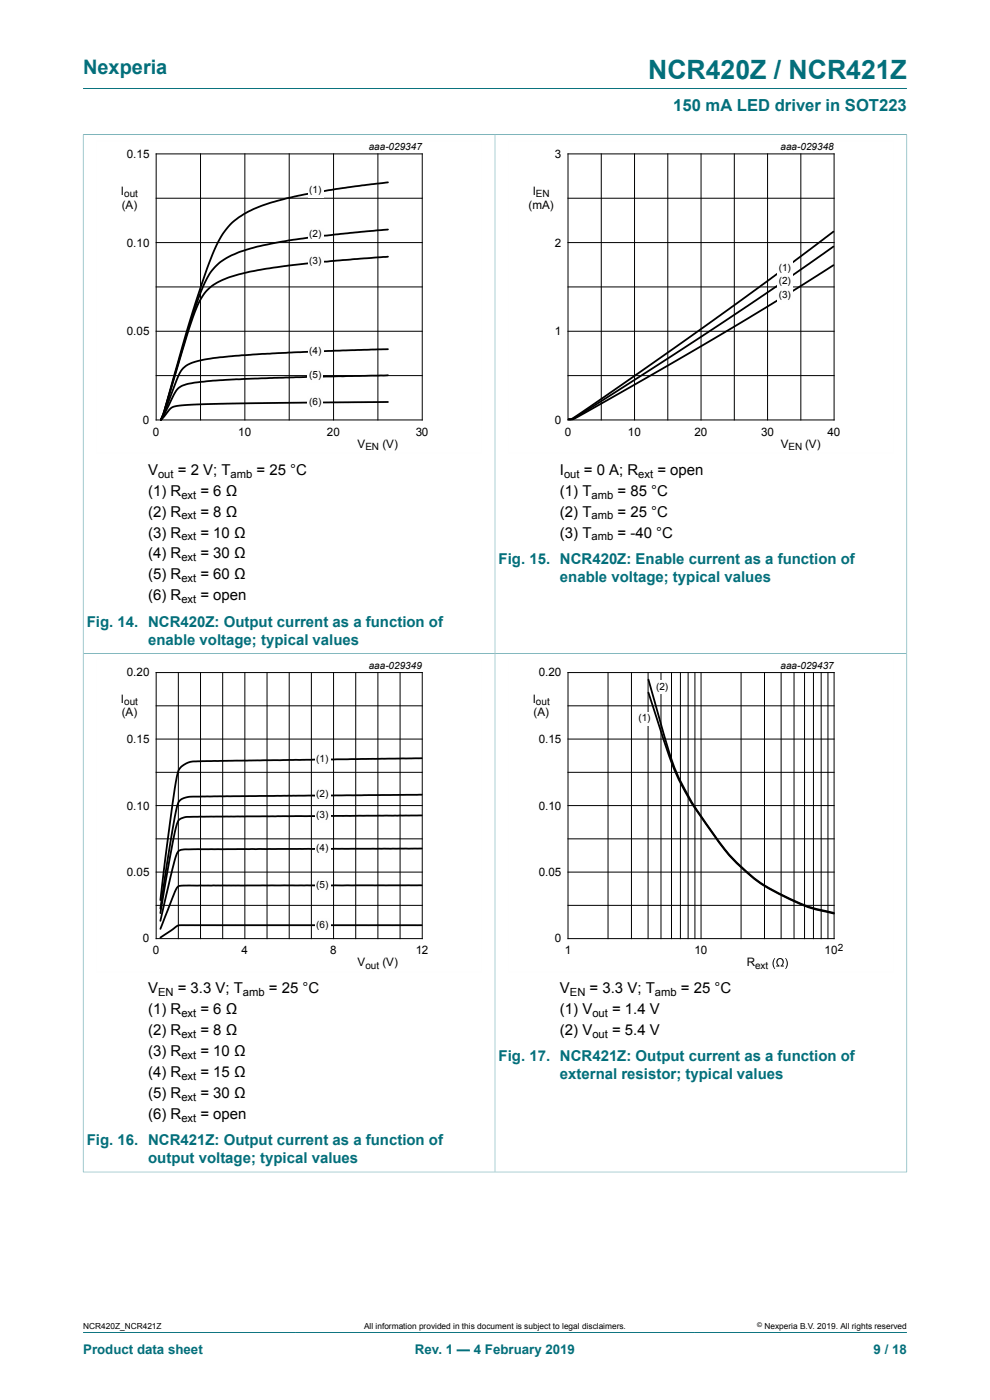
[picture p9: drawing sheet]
<svg xmlns="http://www.w3.org/2000/svg" width="210mm" height="297mm" viewBox="0 0 210 297" stroke-linecap="round" stroke-linejoin="round" font-family="sans-serif">
<path d="M17.6 18.8h174.8M17.6 28.5v110.1h87.4v-110h-87.4" fill="none" stroke="#036f7b" stroke-width=".21"/>
<path d="M33.1 32.6h56.5v56.5h-56.5zM42.5 32.6v56.5M51.9 32.6v56.5M61.3 32.6v56.5M70.8 32.6v56.5M80.2 32.6v56.5M33.1 42.1h56.5M33.1 51.5h56.5M33.1 60.9h56.5M33.1 70.3h56.5M33.1 79.7h56.5" fill="none" stroke="#000" stroke-width=".21"/>
<path d="M102.3 29.8h-81.9v66.3h81.9" fill="none" stroke="#fefefe" stroke-width=".21"/>
<path d="M82.3 38.7l-14.1 1.9-7.3 1.5-5.9 1.7-2.3 1.1-2.2 1.3a16.7 16.7 0 0 0-5.7 8.5l-4 11.8-5.9 20.5-.8 2M82.3 48.7l-13.9 1.3-8.7 1.3-6.7 1.5-2.3 .7-2.7 1.3a11.7 11.7 0 0 0-5.2 6.7l-2.6 7.6-5.3 18-.8 2M82.3 54.5l-13.5 1-10.9 1.3-4.7 .8-2.5 .6-2.2 .7-2.2 .9a9.9 9.9 0 0 0-4.9 6.2l-1.8 5.2-4.8 16.3-.7 1.5M82.3 74.1l-15.6 .4-11 .6-9 .7-4.9 .8a5.3 5.3 0 0 0-4.4 4.2l-2.6 7-.7 1.3M82.3 79.6l-17.1 .3-15 .6-5 .3-4.5 .5a4.4 4.4 0 0 0-4.2 3.2l-2.4 4.6M82.3 85.3l-31.1 .3-12.4 .4a3.8 3.8 0 0 0-3.8 2.2l-.9 .9" fill="none" stroke="#000" stroke-width=".38"/>
<g fill="#fefefe">
<path d="M65.3 39h3.3v2.9h-3.3z"/>
<path d="M65.3 54.1h3.3v2.8h-3.3z"/>
<path d="M65.3 48.4h3.3v2.8h-3.3z"/>
<path d="M65.3 73.1h3.3v2.8h-3.3z"/>
<path d="M65.3 78.3h3.2v2.8h-3.2z"/>
<path d="M65.3 84h3.2v2.8h-3.2z"/>
</g>
<path d="M192.4 28.5v110.1h-87.4v-110h87.4" fill="none" stroke="#036f7b" stroke-width=".21"/>
<path d="M189.6 29.8h-81.8v66.3h81.8" fill="none" stroke="#fefefe" stroke-width=".21"/>
<g fill="none" stroke="#000" stroke-width=".21">
<path d="M120.5 32.6h56.4v56.5h-56.4zM127.5 32.6v56.5M134.6 32.6v56.5M141.7 32.6v56.5M148.7 32.6v56.5M155.8 32.6v56.5M162.8 32.6v56.5M169.9 32.6v56.5M120.5 42.1h56.4M120.5 51.5h56.4M120.5 60.9h56.4M120.5 70.3h56.4"/>
<path d="M120.5 79.7h56.4"/>
</g>
<path d="M176.8 56.3l-9.8 6.2-12.7 7.6-31.2 18a3.7 3.7 0 0 1-2.5 .9M176.8 52.3l-10.4 7.3-11.8 8-14.6 9.5-17.1 10.9a3.6 3.6 0 0 1-2.3 1M176.8 49.1l-13.5 10.1-11.8 8.6-28.6 20a4.7 4.7 0 0 1-2.3 1.2" fill="none" stroke="#000" stroke-width=".38"/>
<g fill="#fefefe">
<path d="M164.9 55.5h3.2v2.8h-3.2z"/>
<path d="M164.9 61.2h3.2v2.9h-3.2z"/>
<path d="M164.9 58.2h3.2v2.8h-3.2z"/>
</g>
<path d="M17.6 248.6h87.4v-110h-87.4v110.1" fill="none" stroke="#036f7b" stroke-width=".21"/>
<path d="M102.3 139.9h-81.9v66.3h81.9" fill="none" stroke="#fefefe" stroke-width=".21"/>
<g fill="none" stroke="#000" stroke-width=".21">
<path d="M33.1 142.7h56.5v56.4h-56.5zM33.1 156.8h56.5M33.1 149.7h56.5M37.8 142.7v56.4M42.5 142.7v56.4M47.2 142.7v56.4M51.9 142.7v56.4M56.6 142.7v56.4M61.3 142.7v56.4M66 142.7v56.4M70.8 142.7v56.4M75.5 142.7v56.4"/>
<path d="M80.2 142.7v56.4M84.9 142.7v56.4M33.1 178h56.5M33.1 170.9h56.5M33.1 163.8h56.5M33.1 192.1h56.5M33.1 185h56.5"/>
</g>
<path d="M89.5 160.9l-47.5 .6a4.2 4.2 0 0 0-4.2 2.2l-.6 2.6-.7 4.8-2.5 19.9M89.5 168.6l-48.4 .4a4 4 0 0 0-3.2 1.1 78.2 78.2 0 0 0-2.1 10.6l-1.8 12.1M89.5 173l-48.7 .3a3.5 3.5 0 0 0-3 .9l-.5 1.4-.6 3.1-2.7 15M89.5 196.3h-49.7a3.6 3.6 0 0 0-3.6 1.2l-2.2 1.4M89.5 180l-49.2 .2a3.9 3.9 0 0 0-2.5 .5l-.5 1-.6 2.4-2.7 11.3M89.5 187.8l-50 .1a2.02 2.02 0 0 0-2.5 1.6l-3 7.6" fill="none" stroke="#000" stroke-width=".38"/>
<g fill="#fefefe">
<path d="M66.8 159.8h3.3v2.8h-3.3z"/>
<path d="M66.8 171.6h3.3v2.8h-3.3z"/>
<path d="M66.8 167.2h3.3v2.8h-3.3z"/>
<path d="M66.8 178.6h3.3v2.8h-3.3z"/>
<path d="M66.8 186.4h3.3v2.8h-3.3z"/>
<path d="M66.8 194.9h3.3v2.8h-3.3z"/>
</g>
<path d="M192.4 248.6h-87.4v-110h87.4v110.1" fill="none" stroke="#036f7b" stroke-width=".21"/>
<path d="M164.3 203.2h.2l-.2 .4a2.01 2.01 0 0 0 .2 2 1.57 1.57 0 0 1-.2-2.4zM164.9 203.5a.84 .84 0 0 1 1.2 .1 .84 .84 0 0 1-.2 1.2h.4v.2h-.7v-.2a.69 .69 0 0 0 .4-.8 .69 .69 0 0 0-.8-.5l-.3 .4a.8 .8 0 0 0 .4 .9v.2h-.6v-.2h.3l-.3-.7zM166.5 203.2a1.44 1.44 0 0 1 0 2.4 2.05 2.05 0 0 0 0-2.4z" fill="#000"/>
<path d="M189.6 139.9h-81.8v66.3h81.8" fill="none" stroke="#fefefe" stroke-width=".21"/>
<g fill="none" stroke="#000" stroke-width=".21">
<path d="M120.5 142.7h56.4v56.4h-56.4zM120.5 156.8h56.4M120.5 149.7h56.4M129 142.7v56.4M133.9 142.7v56.4M137.5 142.7v56.4M140.2 142.7v56.4M142.4 142.7v56.4M144.3 142.7v56.4M146 142.7v56.4M147.4 142.7v56.4M148.7 142.7v56.4"/>
<path d="M157.2 142.7v56.4M162.2 142.7v56.4M165.7 142.7v56.4M168.4 142.7v56.4M170.7 142.7v56.4M172.6 142.7v56.4M174.2 142.7v56.4M175.6 142.7v56.4M120.5 178h56.4M120.5 170.9h56.4M120.5 163.8h56.4M120.5 192.1h56.4"/>
<path d="M120.5 185h56.4"/>
</g>
<g fill="#fefefe">
<path d="M135.1 151.1h3.3v2.8h-3.3z"/>
<path d="M138.8 144.3h3.3v2.8h-3.3z"/>
</g>
<path d="M137.5 146.9l2.6 8a61.1 61.1 0 0 0 10.8 21.5 37.8 37.8 0 0 0 13.6 12.9l1.8 .9a32.7 32.7 0 0 0 10.6 3.6M137.5 144.2l3.2 11.2a56.7 56.7 0 0 0 10.2 20.9 38.4 38.4 0 0 0 12.8 12.4 38 38 0 0 0 13.2 5" fill="none" stroke="#000" stroke-width=".38"/>
<path d="M17.6 282.6h174.8" fill="none" stroke="#036f7b" stroke-width=".21"/>
<text font-size="5.6" fill="#036f7b" x="137.5" y="16.8">NCR420Z / NCR421Z</text>
<text font-size="4.2" fill="#036f7b" x="17.6" y="15.6">Nexperia</text>
<text font-size="3.5" fill="#036f7b" x="142.8" y="23.7">150 mA LED driver in SOT223</text>
<g font-size="3.2">
<text x="31.4" y="100.7">V</text>
<text x="37.7" y="100.7">= 2 V; T</text>
<text x="54.4" y="100.7">= 25 °C</text>
<text x="118.8" y="100.7">I</text>
<text x="123.8" y="100.7">= 0 A; R</text>
<text x="139.4" y="100.7">= open</text>
<text x="31.4" y="105.1">(1) R</text>
<text x="42.5" y="105.1">= 6 Ω</text>
<text x="118.8" y="105.1">(1) T</text>
<text x="131" y="105.1">= 85 °C</text>
<text x="31.4" y="109.6">(2) R</text>
<text x="42.5" y="109.6">= 8 Ω</text>
<text x="118.8" y="109.6">(2) T</text>
<text x="131" y="109.6">= 25 °C</text>
<text x="31.4" y="114">(3) R</text>
<text x="31.4" y="118.5">(4) R</text>
<text x="42.5" y="114">= 10 Ω</text>
<text x="42.5" y="118.5">= 30 Ω</text>
<text x="118.8" y="114">(3) T</text>
<text x="131" y="114">= -40 °C</text>
<text x="31.4" y="122.9">(5) R</text>
<text x="42.5" y="122.9">= 60 Ω</text>
<text x="31.4" y="127.4">(6) R</text>
<text x="42.5" y="127.4">= open</text>
<text x="31.4" y="210.7">V</text>
<text x="31.4" y="215.2">(1) R</text>
<text x="37.7" y="210.7">= 3.3 V; T</text>
<text x="42.5" y="215.2">= 6 Ω</text>
<text x="57.1" y="210.7">= 25 °C</text>
<text x="118.8" y="210.7">V</text>
<text x="118.8" y="215.2">(1) V</text>
<text x="125.1" y="210.7">= 3.3 V; T</text>
<text x="129.8" y="215.2">= 1.4 V</text>
<text x="144.4" y="210.7">= 25 °C</text>
<text x="31.4" y="219.6">(2) R</text>
<text x="42.5" y="219.6">= 8 Ω</text>
<text x="118.8" y="219.6">(2) V</text>
<text x="129.8" y="219.6">= 5.4 V</text>
<text x="31.4" y="224.1">(3) R</text>
<text x="42.5" y="224.1">= 10 Ω</text>
<text x="31.4" y="228.5">(4) R</text>
<text x="31.4" y="232.9">(5) R</text>
<text x="42.5" y="228.5">= 15 Ω</text>
<text x="42.5" y="232.9">= 30 Ω</text>
<text x="31.4" y="237.4">(6) R</text>
<text x="42.5" y="237.4">= open</text>
</g>
<g font-size="3.2" fill="#036f7b">
<text x="105.8" y="119.6">Fig. 15. NCR420Z: Enable current as a function of</text>
<text x="118.8" y="123.4">enable voltage; typical values</text>
<text x="18.4" y="132.9">Fig. 14. NCR420Z: Output current as a function of</text>
<text x="31.4" y="136.7">enable voltage; typical values</text>
<text x="105.8" y="225.2">Fig. 17. NCR421Z: Output current as a function of</text>
<text x="118.8" y="229">external resistor; typical values</text>
<text x="18.4" y="243">Fig. 16. NCR421Z: Output current as a function of</text>
<text x="31.4" y="246.8">output voltage; typical values</text>
</g>
<g font-size="2.8" fill="#036f7b">
<text x="17.6" y="287.2">Product data sheet</text>
<text x="88" y="287.2">Rev. 1 — 4 February 2019</text>
<text x="185.3" y="287.2">9 / 18</text>
</g>
<g font-size="2.5">
<text x="26.9" y="33.4">0.15</text>
<text x="117.7" y="33.4">3</text>
<text x="25.6" y="41.4">I</text>
<text x="113" y="41.4">I</text>
<text x="25.8" y="44.3">(A)</text>
<text x="112.1" y="44.3">(mA)</text>
<text x="26.9" y="52.3">0.10</text>
<text x="117.7" y="52.3">2</text>
<text x="26.9" y="71.1">0.05</text>
<text x="117.7" y="71.1">1</text>
<text x="30.3" y="89.9">0</text>
<text x="117.7" y="89.9">0</text>
<text x="32.4" y="92.4">0</text>
<text x="50.5" y="92.4">10</text>
<text x="69.3" y="92.4">20</text>
<text x="75.9" y="95">V</text>
<text x="81.1" y="95">(V)</text>
<text x="88.2" y="92.4">30</text>
<text x="119.8" y="92.4">0</text>
<text x="133.2" y="92.4">10</text>
<text x="147.3" y="92.4">20</text>
<text x="161.4" y="92.4">30</text>
<text x="165.6" y="95">V</text>
<text x="170.8" y="95">(V)</text>
<text x="175.5" y="92.4">40</text>
<text x="26.9" y="143.5">0.20</text>
<text x="114.3" y="143.5">0.20</text>
<text x="25.6" y="149.1">I</text>
<text x="113" y="149.1">I</text>
<text x="25.8" y="152">(A)</text>
<text x="113.2" y="152">(A)</text>
<text x="26.9" y="157.6">0.15</text>
<text x="114.3" y="157.6">0.15</text>
<text x="26.9" y="171.7">0.10</text>
<text x="114.3" y="171.7">0.10</text>
<text x="26.9" y="185.8">0.05</text>
<text x="114.3" y="185.8">0.05</text>
<text x="30.3" y="199.9">0</text>
<text x="32.4" y="202.5">0</text>
<text x="51.2" y="202.5">4</text>
<text x="70" y="202.5">8</text>
<text x="88.2" y="202.5">12</text>
<text x="117.7" y="199.9">0</text>
<text x="119.8" y="202.5">1</text>
<text x="147.3" y="202.5">10</text>
<text x="174.9" y="202.5">10</text>
<text x="75.9" y="205">V</text>
<text x="81.1" y="205">(V)</text>
<text x="158.4" y="205">R</text>
</g>
<g font-size="2.4">
<text x="33.5" y="101.3">out</text>
<text x="48.9" y="101.3">amb</text>
<text x="119.7" y="101.3">out</text>
<text x="135.4" y="101.3">ext</text>
<text x="38.5" y="105.8">ext</text>
<text x="125.5" y="105.8">amb</text>
<text x="38.5" y="110.2">ext</text>
<text x="125.5" y="110.2">amb</text>
<text x="38.5" y="114.6">ext</text>
<text x="38.5" y="119.1">ext</text>
<text x="125.5" y="114.6">amb</text>
<text x="38.5" y="123.5">ext</text>
<text x="38.5" y="128">ext</text>
<text x="33.5" y="211.3">EN</text>
<text x="38.5" y="215.8">ext</text>
<text x="51.5" y="211.3">amb</text>
<text x="120.9" y="211.3">EN</text>
<text x="125.6" y="215.8">out</text>
<text x="138.9" y="211.3">amb</text>
<text x="38.5" y="220.2">ext</text>
<text x="125.6" y="220.2">out</text>
<text x="38.5" y="224.7">ext</text>
<text x="38.5" y="229.1">ext</text>
<text x="38.5" y="233.6">ext</text>
<text x="38.5" y="238">ext</text>
</g>
<g font-size="2.1">
<text x="78.2" y="31.8">aaa-029347</text>
<text x="165.6" y="31.8">aaa-029348</text>
<text x="26.3" y="41.9">out</text>
<text x="65.6" y="41">(1)</text>
<text x="113.7" y="41.9">EN</text>
<text x="65.6" y="50.3">(2)</text>
<text x="65.6" y="56.1">(3)</text>
<text x="165.2" y="57.4">(1)</text>
<text x="165.2" y="63.2">(3)</text>
<text x="165.2" y="60.2">(2)</text>
<text x="65.6" y="75">(4)</text>
<text x="65.6" y="80.2">(5)</text>
<text x="65.6" y="85.9">(6)</text>
<text x="77.5" y="95.5">EN</text>
<text x="167.3" y="95.5">EN</text>
<text x="78.2" y="141.8">aaa-029349</text>
<text x="165.6" y="141.8">aaa-029437</text>
<text x="26.3" y="149.5">out</text>
<text x="113.7" y="149.5">out</text>
<text x="139.2" y="146.3">(2)</text>
<text x="135.4" y="153">(1)</text>
<text x="67.1" y="161.7">(1)</text>
<text x="67.1" y="173.5">(3)</text>
<text x="67.1" y="169.1">(2)</text>
<text x="67.1" y="180.6">(4)</text>
<text x="67.1" y="188.3">(5)</text>
<text x="67.1" y="196.8">(6)</text>
<text x="177.7" y="201.7">2</text>
<text x="77.5" y="205.5">out</text>
<text x="160.2" y="205.5">ext</text>
</g>
<g font-size="1.8">
<text x="17.6" y="282">NCR420Z_NCR421Z</text>
<text x="77.2" y="282">All information provided in this document is subject to legal disclaimers.</text>
<text x="162.2" y="282">Nexperia B.V. 2019. All rights reserved</text>
</g>
<text font-size="1.4" x="160.6" y="281.6">©</text>
</svg>
